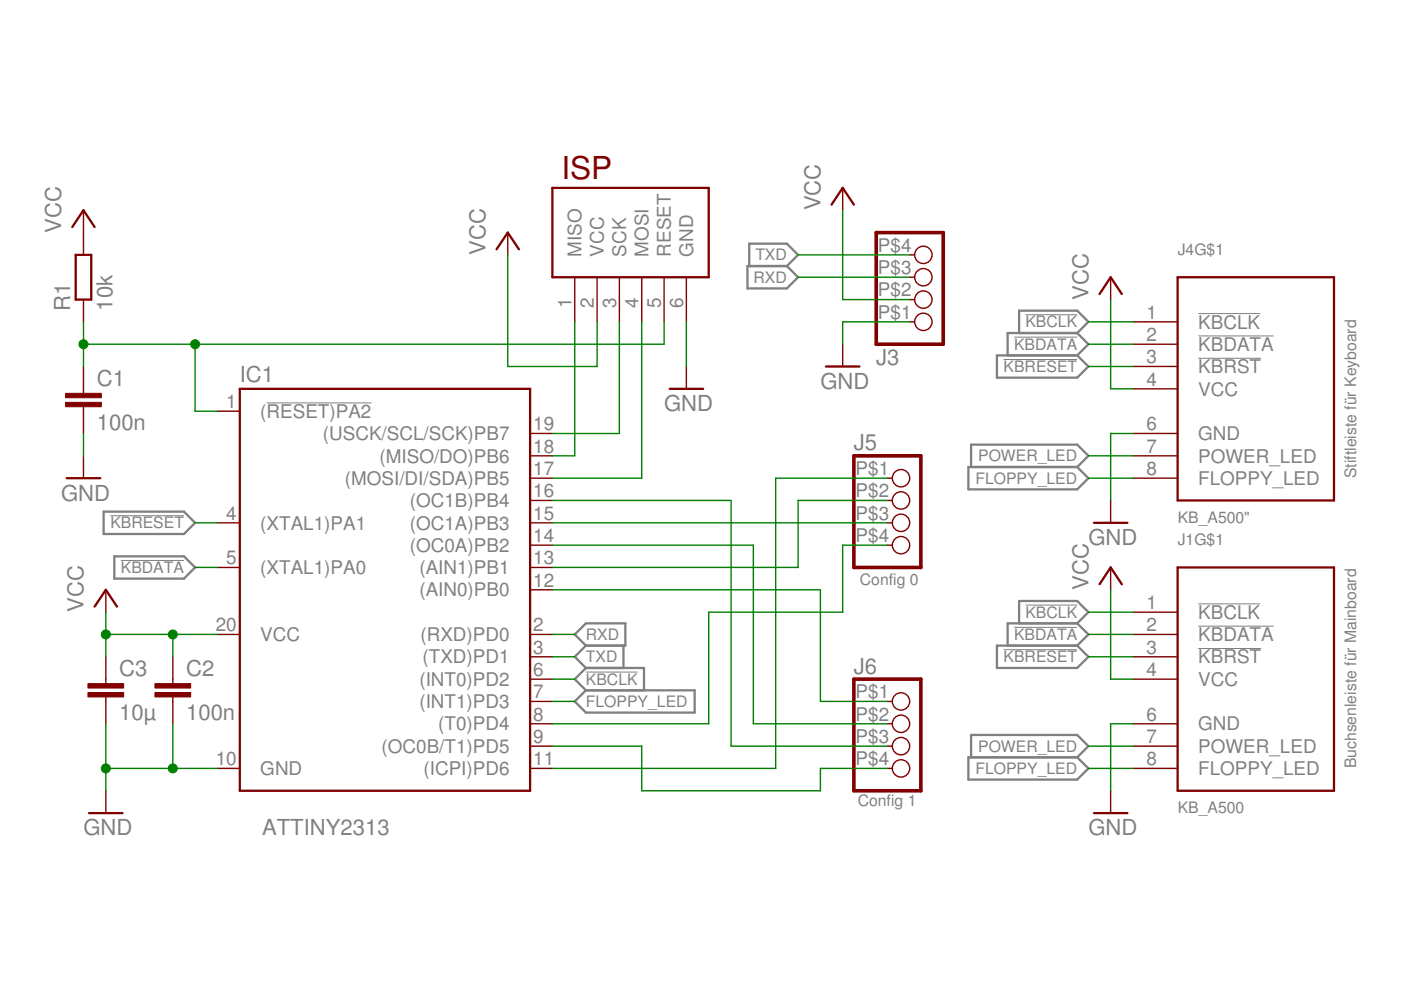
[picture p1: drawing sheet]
<svg xmlns="http://www.w3.org/2000/svg" width="297mm" height="210mm" viewBox="0 0 297 210" stroke-linecap="round" stroke-linejoin="round" font-family="sans-serif">
<g fill="none" stroke="#808080" stroke-width=".21">
<path d="M212.8 76.2h15.6M215 71.5h13.4M217.4 66.7h11M254 66.5h13.2M254 71.2h16M254 76h13.4M56.5 85.4h22.3M23.4 109.3h15.6M25.6 118.8h13.4M212.8 137.8h15.6M215 133h13.4M217.4 128.3h11"/>
<path d="M254 128h13.2M254 132.8h16M254 137.5h13.4M124.2 142.5h11"/>
</g>
<g fill="none" stroke="#808080" stroke-width=".49">
<path d="M158.5 56.4h8.3l2.4 2.4-2.4 2.4h-8.3zM158.9 56.4v-4.7h7.9l2.4 2.3-2.4 2.4M211.4 75.4h17l2.4 2.3-2.4 2.4h-17zM216.1 70.6v-4.7h12.3l2.4 2.3-2.4 2.4M228.4 70.6h-14.8v4.8M228.4 70.6l2.4 2.4-2.4 2.4M205.3 99h23.1l2.4 2.4-2.4 2.4h-23.1zM205.9 99v-4.7h22.5l2.4 2.3-2.4 2.4M22 108.5h17l2.4 2.3-2.4 2.4h-17zM24.2 118h14.8l2.4 2.3-2.4 2.4h-14.8zM121.9 134.5l2.3-2.3h8.4v4.7h-8.4zM124.2 136.9l-2.3 2.4 2.3 2.3"/>
<path d="M132.2 136.9v4.7M211.4 136.9h17l2.4 2.4-2.4 2.3h-17zM216.1 132.2v-4.8h12.3l2.4 2.4-2.4 2.4M228.4 132.2h-14.8v4.7M228.4 132.2l2.4 2.3-2.4 2.4M121.9 148.7l2.3-2.3h23.1v4.7h-23.1zM124.2 141.6h12.3v4.8M124.2 141.6l-2.3 2.4 2.3 2.4M205.3 160.6h23.1l2.4 2.3-2.4 2.4h-23.1zM205.9 160.6v-4.8h22.5l2.4 2.4-2.4 2.4"/>
</g>
<g fill="none" stroke="#800000" stroke-width=".3">
<path d="M178.7 39.8v4.8M17.7 44.6v9.4M107.7 49.3v4.7M121.9 58.8v9.4M126.6 58.8v9.4M131.3 58.8v9.4M136.1 58.8v9.4M140.8 58.8v9.4M145.5 58.8v9.4M192.9 58.8h1M192.9 54h1M235.5 58.8v4.7"/>
<path d="M17.7 63.5v4.7M17.7 77.7v5.7M145.5 77.7v4.7M178.7 73v4.7M192.9 68.2h1M192.9 63.5h1M240.2 68.2h9.5M240.2 73h9.5M240.2 77.7h9.5M17.7 86.2v5.7M17.7 96.6v4.8M46.1 87.2h4.7"/>
<path d="M112.4 91.9h4.7M112.4 96.6h4.7M240.2 91.9h9.5M240.2 96.6h9.5M240.2 82.4h9.5M46.1 110.8h4.7M112.4 101.4h4.7M112.4 106.1h4.7M112.4 110.8h4.7M112.4 115.6h4.7M188.2 101.4h1M188.2 106.1h1"/>
<path d="M188.2 110.8h1M188.2 115.6h1M235.5 106.1v4.7M240.2 101.4h9.5M22.4 125.1v4.7M22.4 139.3v5.6M36.6 139.3v5.6M46.1 134.5h4.7M46.1 120.3h4.7M112.4 134.5h4.7M112.4 139.3h4.7M112.4 120.3h4.7"/>
<path d="M112.4 125.1h4.7M235.5 120.3v4.8M240.2 129.8h9.5M240.2 134.5h9.5M240.2 139.3h9.5M22.4 147.8v5.7M36.6 147.8v5.7M112.4 144h4.7M112.4 153.5h4.7M112.4 158.2h4.7M112.4 148.7h4.7M188.2 153.5h1"/>
<path d="M188.2 158.2h1M188.2 148.7h1M240.2 144h9.5M240.2 153.5h9.5M240.2 158.2h9.5M22.4 167.7v4.7M46.1 162.9h4.7M112.4 162.9h4.7M188.2 162.9h1M235.5 167.7v4.7M240.2 162.9h9.5"/>
<circle cx="195.8" cy="58.8" r="1.84"/>
<circle cx="195.8" cy="54" r="1.84"/>
<circle cx="195.8" cy="63.5" r="1.84"/>
<circle cx="195.8" cy="68.2" r="1.84"/>
<circle cx="191" cy="115.6" r="1.84"/>
<circle cx="191" cy="110.8" r="1.84"/>
<circle cx="191" cy="101.4" r="1.84"/>
<circle cx="191" cy="106.1" r="1.84"/>
<circle cx="191" cy="148.7" r="1.84"/>
<circle cx="191" cy="158.2" r="1.84"/>
<circle cx="191" cy="153.5" r="1.84"/>
<circle cx="191" cy="162.9" r="1.84"/>
</g>
<g fill="none" stroke="#800000" stroke-width=".49">
<path d="M117.1 39.8h33.2v19h-33.2zM15.3 48.1l2.4-3.5 2.4 3.5M16 54h3.3v9.5h-3.3zM105.3 52.9l2.4-3.6 2.3 3.6M176.3 43.4l2.4-3.6 2.3 3.6M249.7 58.8h33.1v47.3h-33.1zM175.1 77.7h7.1M233.1 62.3l2.4-3.5 2.3 3.5M50.8 82.4h61.6v85.3h-61.6zM142 82.4h7.1M14.1 101.4h7.2M231.9 110.8h7.1"/>
<path d="M20.1 128.6l2.3-3.5 2.4 3.5M233.1 123.9l2.4-3.6 2.3 3.6M249.7 120.3h33.1v47.4h-33.1zM18.9 172.4h7.1M231.9 172.4h7.1"/>
</g>
<g fill="#800000" stroke="#800000" stroke-width=".21">
<path d="M32.9 146.8h7.5v1h-7.5z"/>
<path d="M32.9 144.9h7.5v1h-7.5z"/>
<path d="M18.6 146.8h7.6v1h-7.6z"/>
<path d="M18.6 144.9h7.6v1h-7.6z"/>
<path d="M13.9 85.3h7.6v.9h-7.6z"/>
<path d="M13.9 83.4h7.6v.9h-7.6z"/>
</g>
<path d="M185.8 49.3h14.2v23.7h-14.2zM181 96.6h14.2v23.7h-14.2zM181 144h14.2v23.7h-14.2z" fill="none" stroke="#800000" stroke-width=".76"/>
<g fill="none" stroke="#008000" stroke-width=".3">
<path d="M107.7 54v23.7h18.9v-9.5M169.2 58.8h23.7M169.2 54h23.7M178.7 44.6v18.9h14.2M17.7 68.2v9.5M41.4 73v14.2h4.7M121.9 68.2v28.4h-4.8M131.3 68.2v23.7h-14.2M136.1 68.2v33.2h-19M140.8 68.2v4.8h-123.1M145.5 68.2v9.5M192.9 68.2h-14.2v4.8"/>
<path d="M230.8 68.2h9.4M230.8 77.7h9.4M230.8 73h9.4M235.5 63.5v18.9h4.7M17.7 91.9v4.7M230.8 96.6h9.4M240.2 91.9h-4.7v14.2M41.4 110.8h4.7M117.1 115.6h42.6v37.9h28.5M117.1 106.1h37.9v52.1h33.2M117.1 110.8h71.1M188.2 101.4h-23.7v61.5h-47.4"/>
<path d="M188.2 115.6h-9.5v14.2h-28.4v23.7h-33.2M188.2 106.1h-19v14.2h-52.1M230.8 101.4h9.4M22.4 129.8v9.5M22.4 134.5h23.7M36.6 134.5v4.8M41.4 120.3h4.7M117.1 134.5h4.8M117.1 139.3h4.8M117.1 125.1h56.8v23.6h14.3M230.8 134.5h9.4M230.8 139.3h9.4"/>
<path d="M230.8 129.8h9.4M235.5 125.1v18.9h4.7M22.4 153.5v14.2M36.6 153.5v9.4M117.1 158.2h19v9.5h37.8v-4.8h14.3M117.1 144h4.8M117.1 148.7h4.8M230.8 158.2h9.4M240.2 153.5h-4.7v14.2M22.4 162.9h23.7M230.8 162.9h9.4"/>
</g>
<g fill="#008000" stroke="#008000" stroke-width=".21">
<circle cx="36.6" cy="162.9" r=".95"/>
<circle cx="22.4" cy="162.9" r=".95"/>
<circle cx="36.6" cy="134.5" r=".95"/>
<circle cx="22.4" cy="134.5" r=".95"/>
<circle cx="17.7" cy="73" r=".95"/>
<circle cx="41.4" cy="73" r=".95"/>
</g>
<text font-size="6.7" fill="#800000" x="119" y="37.9">ISP</text>
<g font-size="4.7" fill="#808080">
<text x="173.9" y="44.6" transform="rotate(-90 173.9 44.6)">VCC</text>
<text x="13" y="49.3" transform="rotate(-90 13 49.3)">VCC</text>
<text x="102.9" y="54" transform="rotate(-90 102.9 54)">VCC</text>
<text x="14.9" y="65.9" transform="rotate(-90 14.9 65.9)">R1</text>
<text x="23.9" y="65.9" transform="rotate(-90 23.9 65.9)">10k</text>
<text x="230.8" y="63.5" transform="rotate(-90 230.8 63.5)">VCC</text>
<text x="185.8" y="77.5">J3</text>
<text x="20.5" y="81.7">C1</text>
<text x="50.8" y="81">IC1</text>
<text x="173.9" y="82.4">GND</text>
<text x="140.8" y="87.2">GND</text>
<text x="20.5" y="91.2">100n</text>
<text x="181" y="95.5">J5</text>
<text x="13" y="106.1">GND</text>
<text x="230.8" y="115.6">GND</text>
<text x="230.8" y="125.1" transform="rotate(-90 230.8 125.1)">VCC</text>
<text x="17.7" y="129.8" transform="rotate(-90 17.7 129.8)">VCC</text>
<text x="25.3" y="143.3">C3</text>
<text x="39.5" y="143.3">C2</text>
<text x="181" y="142.8">J6</text>
<text x="25.3" y="152.7">10µ</text>
<text x="39.5" y="152.7">100n</text>
<text x="17.7" y="177.1">GND</text>
<text x="55.6" y="177.1">ATTINY2313</text>
<text x="230.8" y="177.1">GND</text>
</g>
<g font-size="4" fill="#808080">
<text x="186.1" y="53.4">P$4</text>
<text x="123.3" y="54.4" transform="rotate(-90 123.3 54.4)">MISO</text>
<text x="128" y="54.4" transform="rotate(-90 128 54.4)">VCC</text>
<text x="132.7" y="54.4" transform="rotate(-90 132.7 54.4)">SCK</text>
<text x="137.5" y="54.4" transform="rotate(-90 137.5 54.4)">MOSI</text>
<text x="142.2" y="54.4" transform="rotate(-90 142.2 54.4)">RESET</text>
<text x="147" y="54.4" transform="rotate(-90 147 54.4)">GND</text>
<text x="186.1" y="58.1">P$3</text>
<text x="121.2" y="65.4" transform="rotate(-90 121.2 65.4)">1</text>
<text x="125.9" y="65.4" transform="rotate(-90 125.9 65.4)">2</text>
<text x="130.7" y="65.4" transform="rotate(-90 130.7 65.4)">3</text>
<text x="135.4" y="65.4" transform="rotate(-90 135.4 65.4)">4</text>
<text x="140.1" y="65.4" transform="rotate(-90 140.1 65.4)">5</text>
<text x="144.9" y="65.4" transform="rotate(-90 144.9 65.4)">6</text>
<text x="186.1" y="62.8">P$2</text>
<text x="186.1" y="67.6">P$1</text>
<text x="243.1" y="67.6">1</text>
<text x="254" y="69.7">KBCLK</text>
<text x="243.1" y="72.3">2</text>
<text x="243.1" y="77.1">3</text>
<text x="254" y="74.4">KBDATA</text>
<text x="243.1" y="81.8">4</text>
<text x="254" y="79.1">KBRST</text>
<text x="254" y="83.9">VCC</text>
<text x="48" y="86.5">1</text>
<text x="55.2" y="88.6">(RESET)PA2</text>
<text x="68.5" y="93.3">(USCK/SCL/SCK)PB7</text>
<text x="113.1" y="91.3">19</text>
<text x="113.1" y="96">18</text>
<text x="243.1" y="91.3">6</text>
<text x="243.1" y="96">7</text>
<text x="254" y="93.3">GND</text>
<text x="80.5" y="98.1">(MISO/DO)PB6</text>
<text x="113.1" y="100.7">17</text>
<text x="181.4" y="100.7">P$1</text>
<text x="243.1" y="100.7">8</text>
<text x="254" y="98.1">POWER_LED</text>
<text x="73.1" y="102.8">(MOSI/DI/SDA)PB5</text>
<text x="86.9" y="107.5">(OC1B)PB4</text>
<text x="113.1" y="105.5">16</text>
<text x="181.4" y="105.5">P$2</text>
<text x="254" y="102.8">FLOPPY_LED</text>
<text x="48" y="110.2">4</text>
<text x="55.2" y="112.3">(XTAL1)PA1</text>
<text x="86.9" y="112.3">(OC1A)PB3</text>
<text x="113.1" y="110.2">15</text>
<text x="181.4" y="110.2">P$3</text>
<text x="48" y="119.7">5</text>
<text x="86.9" y="117">(OC0A)PB2</text>
<text x="113.1" y="114.9">14</text>
<text x="113.1" y="119.7">13</text>
<text x="181.4" y="114.9">P$4</text>
<text x="55.2" y="121.7">(XTAL1)PA0</text>
<text x="88.9" y="121.7">(AIN1)PB1</text>
<text x="113.1" y="124.4">12</text>
<text x="88.9" y="126.5">(AIN0)PB0</text>
<text x="243.1" y="129.1">1</text>
<text x="254" y="131.2">KBCLK</text>
<text x="45.7" y="133.9">20</text>
<text x="55.2" y="135.9">VCC</text>
<text x="89.2" y="135.9">(RXD)PD0</text>
<text x="113.1" y="133.9">2</text>
<text x="243.1" y="133.9">2</text>
<text x="254" y="135.9">KBDATA</text>
<text x="89.6" y="140.7">(TXD)PD1</text>
<text x="113.1" y="138.6">3</text>
<text x="113.1" y="143.3">6</text>
<text x="243.1" y="138.6">3</text>
<text x="243.1" y="143.3">4</text>
<text x="254" y="140.7">KBRST</text>
<text x="88.9" y="145.4">(INT0)PD2</text>
<text x="113.1" y="148.1">7</text>
<text x="181.4" y="148.1">P$1</text>
<text x="254" y="145.4">VCC</text>
<text x="88.9" y="150.1">(INT1)PD3</text>
<text x="92.9" y="154.9">(T0)PD4</text>
<text x="113.1" y="152.8">8</text>
<text x="181.4" y="152.8">P$2</text>
<text x="243.1" y="152.8">6</text>
<text x="254" y="154.9">GND</text>
<text x="80.9" y="159.6">(OC0B/T1)PD5</text>
<text x="113.1" y="157.5">9</text>
<text x="181.4" y="157.5">P$3</text>
<text x="243.1" y="157.5">7</text>
<text x="254" y="159.6">POWER_LED</text>
<text x="45.7" y="162.3">10</text>
<text x="55.2" y="164.3">GND</text>
<text x="89.8" y="164.3">(ICPI)PD6</text>
<text x="113.1" y="162.3">11</text>
<text x="181.4" y="162.3">P$4</text>
<text x="243.1" y="162.3">8</text>
<text x="254" y="164.3">FLOPPY_LED</text>
</g>
<g font-size="3.3" fill="#808080">
<text x="159.8" y="60">RXD</text>
<text x="160.1" y="55.2">TXD</text>
<text x="249.7" y="54">J4G$1</text>
<text x="217.4" y="69.4">KBCLK</text>
<text x="215" y="74.2">KBDATA</text>
<text x="212.8" y="78.9">KBRESET</text>
<text x="207.4" y="97.8">POWER_LED</text>
<text x="287.6" y="101.4" transform="rotate(-90 287.6 101.4)">Stiftleiste für Keyboard</text>
<text x="206.8" y="102.6">FLOPPY_LED</text>
<text x="23.4" y="112">KBRESET</text>
<text x="249.7" y="110.9">KB_A500&quot;</text>
<text x="249.7" y="115.6">J1G$1</text>
<text x="25.6" y="121.5">KBDATA</text>
<text x="182.3" y="124.1">Config 0</text>
<text x="217.4" y="131">KBCLK</text>
<text x="124.2" y="135.7">RXD</text>
<text x="215" y="135.7">KBDATA</text>
<text x="124.2" y="140.4">TXD</text>
<text x="212.8" y="140.4">KBRESET</text>
<text x="124.2" y="149.9">FLOPPY_LED</text>
<text x="124.2" y="145.2">KBCLK</text>
<text x="207.4" y="159.4">POWER_LED</text>
<text x="206.8" y="164.1">FLOPPY_LED</text>
<text x="287.6" y="162.9" transform="rotate(-90 287.6 162.9)">Buchsenleiste für Mainboard</text>
<text x="181.9" y="171">Config 1</text>
<text x="249.7" y="172.4">KB_A500</text>
</g>
</svg>
